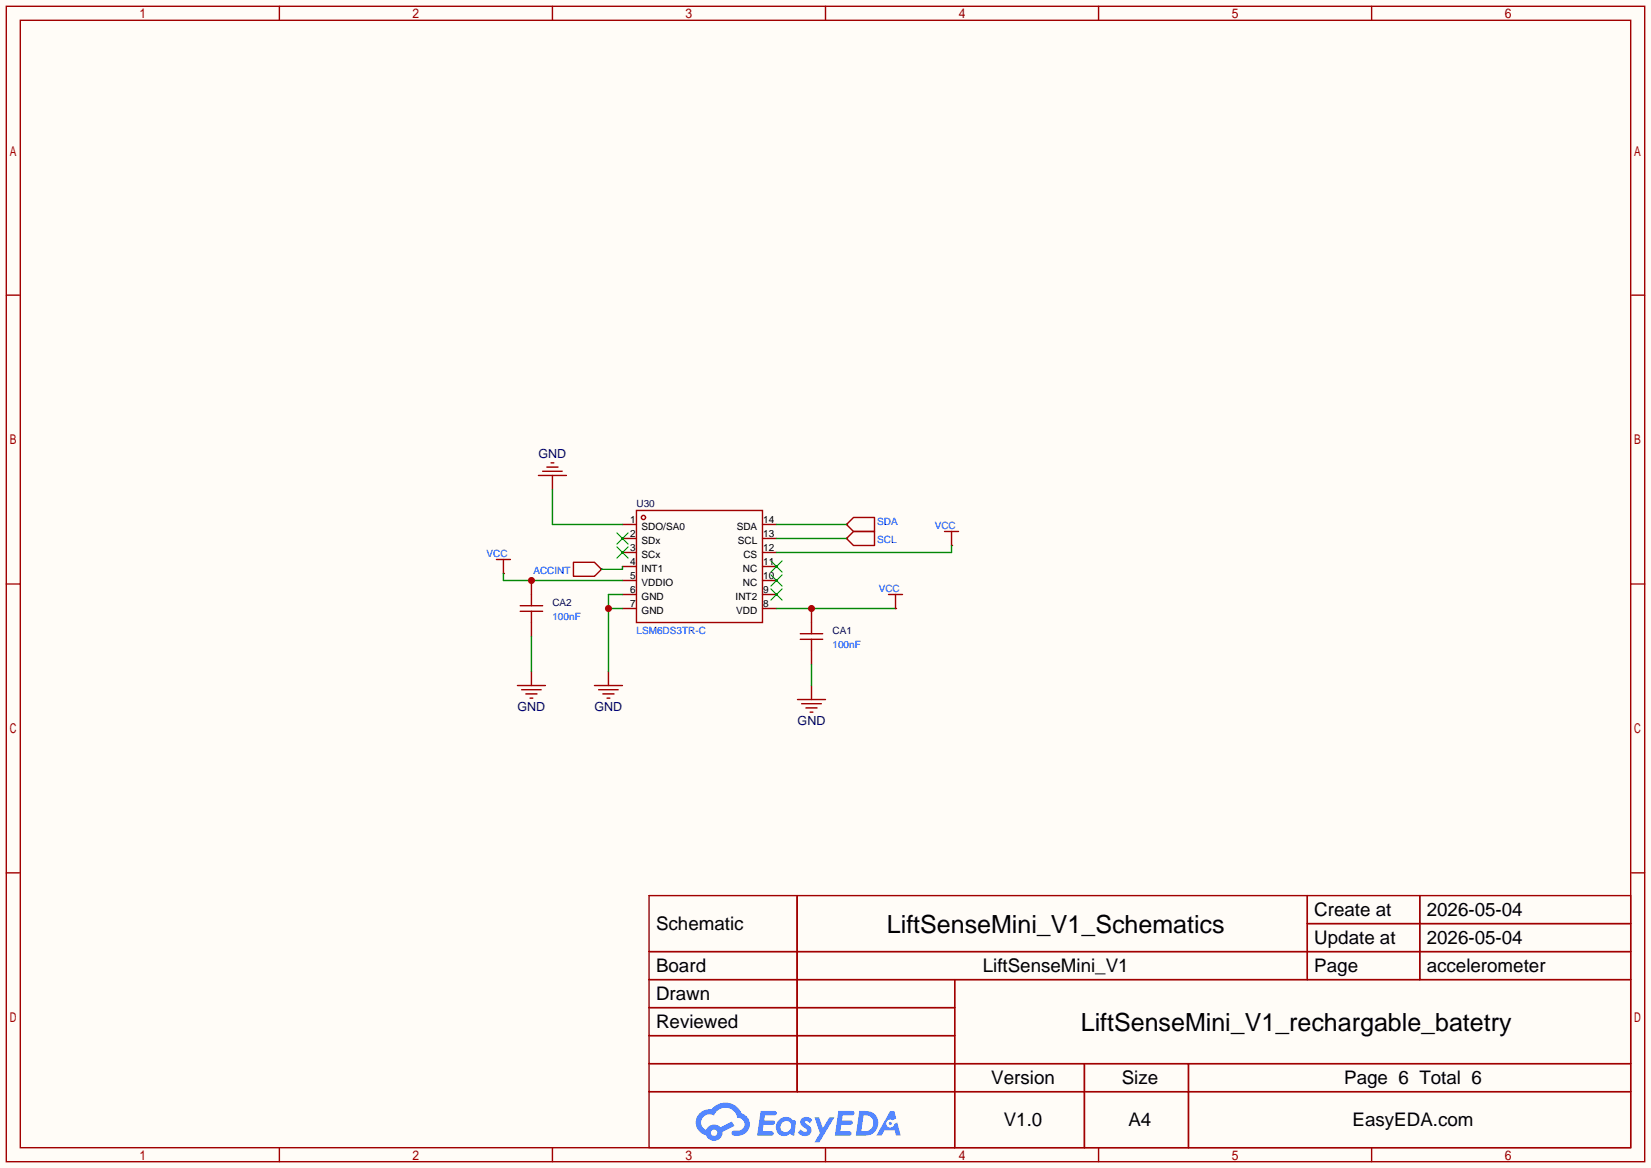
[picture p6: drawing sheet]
<svg xmlns="http://www.w3.org/2000/svg" width="299mm" height="212mm" viewBox="0 0 299 212" stroke-linecap="round" stroke-linejoin="round" font-family="sans-serif">
<path d="M0 0h299.5v211.8h-299.5z" fill="#fffcf7"/>
<g fill="none" stroke="#a10000" stroke-width=".25">
<path d="M1.1 1.1h297.2v209.6h-297.2zM3.7 3.7h292.1v204.5h-292.1zM50.7 1.1v2.6M100.2 1.1v2.6M149.7 1.1v2.6M199.3 1.1v2.6M248.8 1.1v2.6M1.1 53.5h2.6M295.8 53.5h2.5M1.1 105.9h2.6M295.8 105.9h2.5M1.1 158.3h2.6"/>
<path d="M295.8 158.3h2.5M117.7 162.4h178.1v45.8h-178.1zM117.7 172.6h178.1M117.7 177.7h178.1M144.6 162.4v35.6M173.2 177.7v30.5M237.1 162.4v15.3M237.1 167.5h58.7M257.5 162.4v15.3M117.7 182.8h55.5M117.7 192.9h178.1M117.7 187.8h55.5"/>
<path d="M117.7 198h178.1M196.7 192.9v15.3M215.6 192.9v15.3M50.7 208.2v2.5M100.2 208.2v2.5M149.7 208.2v2.5M199.3 208.2v2.5M248.8 208.2v2.5"/>
</g>
<g fill="#5487ff">
<path d="M145.5 202.8a1.3 1.3 0 0 1 1.8 .3l-.4 .6a.54 .54 0 0 0-.9-.2l.1 .2a1.58 1.58 0 0 1 1.1 1.6 1.43 1.43 0 0 1-2.5 .1l.5-.6a.64 .64 0 0 0 .5 .5 .64 .64 0 0 0 .7-.3l-.2-.2a1.6 1.6 0 0 1-1-1.6z"/>
<path d="M147.7 202.7h.9l.7 1.9 1.1-1.9h.9l-2.7 4.5h-.9l1-1.7z"/>
<path d="M138 201.5h1.6a1.31 1.31 0 0 1 1.2 .2 .4 .4 0 0 1-.3 .6h-1.8l-.1 .9h1.6a.4 .4 0 0 1 .4 .4 .4 .4 0 0 1-.4 .4h-1.7l-.2 1.2h.8a1.23 1.23 0 0 1 1.2 .2 .39 .39 0 0 1-.3 .6h-2.7z"/>
<path d="M152.1 201.5h1.6a1.32 1.32 0 0 1 1.3 .2 .39 .39 0 0 1-.4 .6h-1.7l-.2 .9h1.7a.4 .4 0 0 1 .3 .4 .4 .4 0 0 1-.4 .4h-1.7l-.2 1.2h.8a1.23 1.23 0 0 1 1.2 .2 .39 .39 0 0 1-.3 .6h-2.7z"/>
<path d="M161.5 201.5h.7l.4 1.3-.7 .4a.75 .75 0 0 0-1.1 .3 .75 .75 0 0 0 .5 1 .75 .75 0 0 0 .9-.6l.6-.3 .6 2.4h-.9l-.2-1h-1.9l-.5 1h-.9z"/>
<path d="M155.9 201.5l-.7 4.5h1.5a2.27 2.27 0 0 0 2.6-2.3 2.27 2.27 0 0 0-2.7-2.2zM156.6 202.3a1.5 1.5 0 0 1 1.8 1.5 1.5 1.5 0 0 1-1.9 1.4h-.3z"/>
<path d="M141.3 203.1a1.62 1.62 0 0 0-.4 2.1 1.62 1.62 0 0 0 2 .7l.4-.3 .3 .3 .5 .1 .3-2.5-.2-.3h-.4a1.58 1.58 0 0 0-2.5-.1zM141.9 203.6a.99 .99 0 0 1 1.6 .3 .99 .99 0 0 1-.9 1.4 .94 .94 0 0 1-1-.5 .94 .94 0 0 1 .3-1.2z"/>
<path d="M126.9 201.9a2.37 2.37 0 0 0 1.2 4 1.54 1.54 0 0 0 1.7 1 1.54 1.54 0 0 0 1.3-1.6l2.1-1.1-.5-.8-2 1.1a1.57 1.57 0 0 0-2.6 .4 1.5 1.5 0 0 1-.8-2.1 1.5 1.5 0 0 1 2.2-.5 2.23 2.23 0 0 1 2.3-1.4 2.23 2.23 0 0 1 2 1.8 1.16 1.16 0 0 1 1.2 1.1 1.16 1.16 0 0 1-1 1.3h-.7a.47 .47 0 0 0-.6 .3 .47 .47 0 0 0 .4 .6 2.23 2.23 0 0 0 2.3-.7 2.23 2.23 0 0 0 .4-2.3 2.16 2.16 0 0 0-1.3-1.1 3.2 3.2 0 0 0-5.4-.7l-1.2 .1zM129 205.4a.58 .58 0 0 1 1.1 0 .58 .58 0 0 1-1.1 0z"/>
<circle cx="161.5" cy="203.8" r=".28"/>
</g>
<g fill="none" stroke="#a10000" stroke-width=".25">
<path d="M115.4 92.6h22.9v20.3h-22.9zM153.5 97.7l1.3-1.3h3.8v2.5h-3.8zM154.8 93.9h3.8v2.5h-3.8l-1.3-1.3zM145.2 114.9h4M145.2 116h4M147.2 112.9v2M147.2 116v2"/>
<circle cx="116.7" cy="93.9" r=".38"/>
</g>
<g fill="none" stroke="#870000" stroke-width=".25">
<path d="M112.9 95.1h2.5M112.9 97.7h2.5M138.3 95.1h2.5M138.3 97.7h2.5M153.5 97.7h.1M153.5 95.1h.1M112.9 100.2h2.5M112.9 102.7h2.5M112.9 105.3h2.5M112.9 107.8h2.5M112.9 110.4h2.5M138.3 100.2h2.5"/>
<path d="M138.3 102.7h2.5M138.3 105.3h2.5M138.3 107.8h2.5M138.3 110.4h2.5M147.2 110.4v2.5M147.2 118v2.5"/>
</g>
<path d="M111.9 96.6l2 2.1M111.9 99.2l2 2M113.9 96.6l-2 2.1M113.9 99.2l-2 2M139.8 106.8l2.1 2M139.8 104.3l2.1 2M139.8 101.7l2.1 2.1M141.9 106.8l-2.1 2M141.9 104.3l-2.1 2M141.9 101.7l-2.1 2.1" fill="none" stroke="#3c3" stroke-width=".25"/>
<path d="M140.8 95.1h12.7M140.8 97.7h12.7M140.8 110.4h21.6" fill="none" stroke="#008700" stroke-width=".25"/>
<circle cx="147.2" cy="110.4" r=".63" fill="#c00"/>
<path d="M90 101.5h2.6M91.3 101.5v2.5M161.2 107.8h2.5M162.4 107.8v2.6M107.8 124.3h5.1M108.6 125.1h3.5M109.3 125.9h2.1M110.1 126.6h.5M144.7 126.9h5M145.4 127.6h3.6M146.2 128.4h2M146.9 129.2h.5" fill="none" stroke="#a10000" stroke-width=".25"/>
<path d="M91.3 104h.1M162.4 110.4h.1M110.4 121.8v2.5M147.2 124.3v2.6" fill="none" stroke="#870000" stroke-width=".25"/>
<path d="M91.3 104v1.3h21.6M110.4 110.4h2.5M112.9 107.8h-2.5v14M147.2 120.5v3.8" fill="none" stroke="#008700" stroke-width=".25"/>
<circle cx="110.4" cy="110.4" r=".63" fill="#c00"/>
<path d="M97.7 86.2h5M98.4 85.5h3.6M99.2 84.7h2M99.9 83.9h.6M171.3 96.4h2.6M172.6 96.4v2.5M96.4 110.9v2" fill="none" stroke="#a10000" stroke-width=".25"/>
<path d="M100.2 86.2v2.6M172.6 98.9h.1M96.4 105.3v2.5" fill="none" stroke="#870000" stroke-width=".25"/>
<path d="M100.2 88.8v6.3h12.7M172.6 98.9v1.3h-31.8" fill="none" stroke="#008700" stroke-width=".25"/>
<circle cx="96.4" cy="105.3" r=".63" fill="#c00"/>
<path d="M94.4 109.9h4M94.4 110.9h4M96.4 107.8v2.1M104 102h3.8l1.3 1.3-1.3 1.2h-3.8zM93.9 124.3h5M94.6 125.1h3.6M95.4 125.9h2M96.1 126.6h.5" fill="none" stroke="#a10000" stroke-width=".25"/>
<path d="M96.4 112.9v2.5M109.1 103.3h.1M96.4 121.8v2.5" fill="none" stroke="#870000" stroke-width=".25"/>
<path d="M96.4 115.4v6.4M112.9 102.7v.6h-3.8" fill="none" stroke="#008700" stroke-width=".25"/>
<g font-size="4.5">
<text x="160.9" y="169.2">LiftSenseMini_V1_Schematics</text>
<text x="196" y="187">LiftSenseMini_V1_rechargable_batetry</text>
</g>
<g font-size="3.4">
<text x="238.4" y="166.1">Create at</text>
<text x="258.8" y="166.1">2026-05-04</text>
<text x="119" y="168.7">Schematic</text>
<text x="238.4" y="171.2">Update at</text>
<text x="258.8" y="171.2">2026-05-04</text>
<text x="119" y="176.3">Board</text>
<text x="178.3" y="176.3">LiftSenseMini_V1</text>
<text x="238.4" y="176.3">Page</text>
<text x="258.8" y="176.3">accelerometer</text>
<text x="119" y="181.4">Drawn</text>
<text x="119" y="186.5">Reviewed</text>
<text x="179.8" y="196.6">Version</text>
<text x="203.5" y="196.6">Size</text>
<text x="243.8" y="196.6">Page 6 Total 6</text>
<text x="182.1" y="204.2">V1.0</text>
<text x="204.7" y="204.2">A4</text>
<text x="245.3" y="204.2">EasyEDA.com</text>
</g>
<g font-size="2.3" fill="#000080">
<text x="97.7" y="83.1">GND</text>
<text x="93.9" y="128.9">GND</text>
<text x="107.8" y="128.9">GND</text>
<text x="144.7" y="131.4">GND</text>
</g>
<g font-size="1.8">
<text x="114.3" y="94.8">1</text>
<text x="138.4" y="94.8">14</text>
<text x="114.3" y="97.4">2</text>
<text x="114.3" y="99.9">3</text>
<text x="116.4" y="96.1">SDO/SA0</text>
<text x="116.4" y="98.6">SDx</text>
<text x="116.4" y="101.2">SCx</text>
<text x="133.6" y="96.1">SDA</text>
<text x="133.8" y="98.6">SCL</text>
<text x="134.8" y="101.2">CS</text>
<text x="138.4" y="99.9">12</text>
<text x="138.4" y="97.4">13</text>
<text x="114.3" y="102.4">4</text>
<text x="114.3" y="105">5</text>
<text x="114.3" y="107.5">6</text>
<text x="116.4" y="103.7">INT1</text>
<text x="116.4" y="106.2">VDDIO</text>
<text x="134.7" y="106.2">NC</text>
<text x="134.7" y="103.7">NC</text>
<text x="138.4" y="107.5">9</text>
<text x="138.4" y="105">10</text>
<text x="138.4" y="102.4">11</text>
<text x="114.3" y="110.1">7</text>
<text x="116.4" y="108.8">GND</text>
<text x="116.4" y="111.3">GND</text>
<text x="133.4" y="108.8">INT2</text>
<text x="133.5" y="111.3">VDD</text>
<text x="138.4" y="110.1">8</text>
</g>
<g font-size="1.8" fill="#000080">
<text x="115.4" y="92">U30</text>
<text x="100.2" y="109.8">CA2</text>
<text x="151" y="114.9">CA1</text>
</g>
<g font-size="1.8" fill="#00f">
<text x="159.1" y="95.1">SDA</text>
<text x="169.5" y="96">VCC</text>
<text x="88.3" y="101">VCC</text>
<text x="159.1" y="98.5">SCL</text>
<text x="96.8" y="104.2">ACCINT</text>
<text x="159.4" y="107.4">VCC</text>
<text x="100.2" y="112.4">100nF</text>
<text x="115.4" y="114.9">LSM6DS3TR-C</text>
<text x="151" y="117.4">100nF</text>
</g>
</svg>
